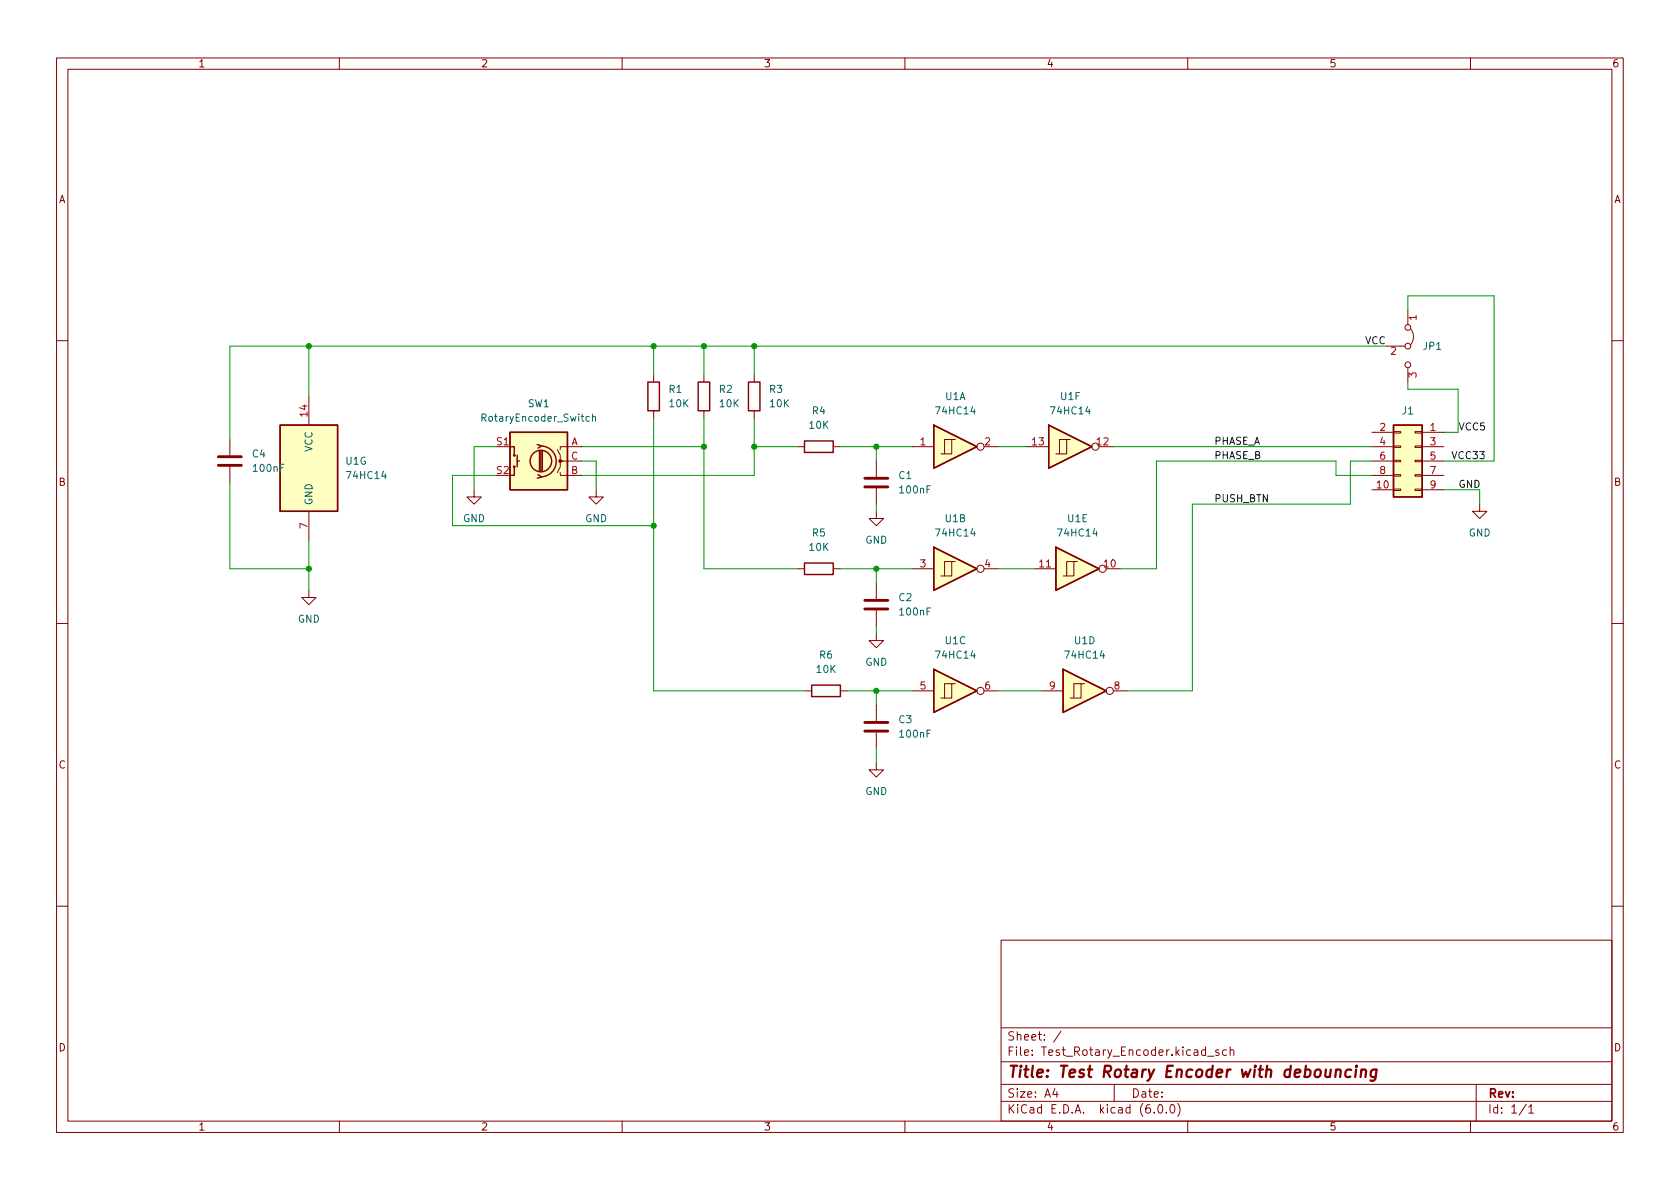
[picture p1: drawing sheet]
<svg xmlns="http://www.w3.org/2000/svg" width="297mm" height="210mm" viewBox="0 0 297 210" stroke-linecap="round" stroke-linejoin="round" font-family="sans-serif">
<g fill="none" stroke="#840000" stroke-width=".18">
<path d="M10 10.2h277v190.1h-277zM12 12.2h273v186.1h-273zM60 10.2v2M110 10.2v2M160 10.2v2M210 10.2v2M260 10.2v2M248.9 54.9v2.5M249.4 58.2a2.26 2.26 0 0 1 0 2.8M10 60.2h2M40.6 77.7v2.8M54.6 70.1v5.1"/>
<path d="M98.6 79.5l.5 1v1h.5M102.9 79h-3.8v.5M115.6 66.3v1.3M115.6 72.6v1.3M124.5 66.3v1.3M124.5 72.6v1.3M133.3 66.3v1.3M133.3 72.6v1.3M141 79h1.2M147.3 79h1.3M161.3 79h3.8M168.3 77.7h-1.3v2.6"/>
<path d="M168.9 77.7h-.6v2.6h-1.9M174 79h2.5M181.6 79h3.8M188.6 77.7h-1.3v2.6M189.2 77.7h-.6v2.6h-1.9M194.3 79h2.5M242.6 76.4h3.8M242.6 79h3.8M245.1 61.2h3.3M246.4 78.9h1.2v.2h-1.2zM246.4 76.3h1.2v.3h-1.2zM248.9 65v2.6"/>
<path d="M250.2 78.9h1.3v.2h-1.3zM250.2 76.3h1.3v.3h-1.3zM251.5 76.4h3.8M251.5 79h3.8M285 60.2h2M40.6 82.5v2.8M54.6 90.4v5.1M83.8 86.6v1.3h1.3l-1.3 1.2-1.3-1.2h1.3M99.1 83.6v.5h3.8M102.9 81.5h-3.8v1l-.5 1.1M105.4 86.6v1.3h1.3l-1.3 1.2-1.3-1.2h1.3M154.9 90.4v1.3h1.3l-1.3 1.3-1.2-1.3h1.2"/>
<path d="M154.9 81.5v2.8M154.9 86.4v2.7M168.3 99.3h-1.3v2.5M168.9 99.3h-.6v2.5h-1.9M189.9 99.3h-1.3v2.5M190.5 99.3h-.6v2.5h-1.9M242.6 86.6h3.8M242.6 81.5h3.8M242.6 84.1h3.8M246.4 86.5h1.2v.2h-1.2zM246.4 83.9h1.2v.3h-1.2zM246.4 81.4h1.2v.3h-1.2z"/>
<path d="M250.2 86.5h1.3v.2h-1.3zM250.2 83.9h1.3v.3h-1.3zM250.2 81.4h1.3v.3h-1.3zM251.5 86.6h3.8M251.5 81.5h3.8M251.5 84.1h3.8M261.6 89.1v1.3h1.3l-1.3 1.3-1.3-1.3h1.3M10 110.2h2M54.6 104.4v1.3h1.3l-1.3 1.2-1.3-1.2h1.3M141 100.6h1.2M147.3 100.6h1.3M154.9 112v1.3h1.3l-1.3 1.2-1.2-1.2h1.2"/>
<path d="M154.9 103.1v2.8M154.9 107.9v2.8M161.3 100.6h3.8M174 100.6h2.5M182.9 100.6h3.8M195.6 100.6h2.5M285 110.2h2M142.2 122.2h1.3M148.6 122.2h1.3M154.9 134.9v1.2h1.3l-1.3 1.3-1.2-1.3h1.2M154.9 124.7v2.8M154.9 129.5v2.8"/>
<path d="M161.3 122.2h3.8M168.3 120.9h-1.3v2.5M168.9 120.9h-.6v2.5h-1.9M174 122.2h2.5M184.1 122.2h3.9M191.1 120.9h-1.2v2.5M191.8 120.9h-.7v2.5h-1.9M196.8 122.2h2.6M10 160.2h2M177 166.3h108v32h-108zM285 160.2h2M60 198.3v2"/>
<path d="M110 198.3v2M160 198.3v2M177 194.8h108M177 191.8h108M177 187.8h108M177 181.8h108M186.5 192.5l-.4 1h1M186.9 193v1M187.6 182.4l-1.3 1.9M197 191.8v3M204.1 196.7v.1M204.9 195.4l.2-.1a.81 .81 0 0 1 .6 .7 .81 .81 0 0 1-.3 .8h-.2a.81 .81 0 0 1-.6-.6 .81 .81 0 0 1 .3-.8z"/>
<path d="M206.2 196.7v.1M207.1 195.4l.1-.1a.81 .81 0 0 1 .6 .7 .81 .81 0 0 1-.3 .8h-.1a.81 .81 0 0 1-.6-.6 .81 .81 0 0 1 .3-.8zM208.2 195.1a1.72 1.72 0 0 1 0 2.3M210 198.3v2M213.5 186.8h1.1M215.5 185.7l-.4-.1-.2 .2 .1 .3 .5 .1v.4h-.6M216.9 185.7l-.5-.1-.3 .3v.4l.2 .3h.6M217.5 185.8l.2-.2 .4 .1v.9M217.5 185.1v1.5M260 198.3v2M261 191.8v6.5M269.9 195.3l-1.3 1.9"/>
<path d="M270.3 195.8l.4-.5v1.5M270.3 196.8h.9"/>
<circle cx="248.9" cy="57.9" r=".51"/>
<circle cx="173.4" cy="79" r=".63"/>
<circle cx="193.7" cy="79" r=".63"/>
<circle cx="248.9" cy="61.2" r=".51"/>
<circle cx="248.9" cy="64.5" r=".51"/>
<circle cx="173.4" cy="100.6" r=".63"/>
<circle cx="194.9" cy="100.6" r=".63"/>
<circle cx="173.4" cy="122.2" r=".63"/>
<circle cx="196.2" cy="122.2" r=".63"/>
</g>
<path d="M236.2 189.3a.49 .49 0 0 1 .9 .1l-.2 1.1M238.9 189.2a.66 .66 0 0 0-1 .3l-.1 .6 .2 .3 .2 .1 .6-.1M239.8 189.1l-.2 1.4M239.9 188.5l-.1 .1v.1l.1-.1v-.1l-.1 .2M240.7 189.3a.49 .49 0 0 1 .8 .1l-.1 1.1M240.7 189.1l-.1 1.4M243.4 189.2a.66 .66 0 0 0-1 .3l-.1 .6 .2 .3 .2 .1 .5-.1M243.4 189.1l-.2 1.6a.6 .6 0 0 1-.9 .3" fill="none" stroke="#840000" stroke-width=".4"/>
<g fill="#ffffc2" stroke="#ffffc2" stroke-width=".18">
<path d="M49.5 75.2h10.2v15.2h-10.2z"/>
<path d="M246.4 75.2h5.1v12.7h-5.1z"/>
<path d="M165.1 96.8l7.6 3.8-7.6 3.8z"/>
<path d="M185.4 75.2l7.6 3.8-7.6 3.8z"/>
<path d="M188 118.4l7.6 3.8-7.6 3.8z"/>
<path d="M186.7 96.8l7.6 3.8-7.6 3.8z"/>
<path d="M90.2 76.4h10.1v10.2h-10.1z"/>
<path d="M165.1 75.2l7.6 3.8-7.6 3.8z"/>
<path d="M165.1 118.4l7.6 3.8-7.6 3.8z"/>
</g>
<g fill="none" stroke="#840000" stroke-width=".25">
<path d="M49.5 75.2h10.2v15.2h-10.2zM90.2 76.4h10.1v10.2h-10.1zM90.2 79h.7v1.5M95 78.6l.8 .3-.7 .3M95.4 79.8v3.5M95.6 79.8v3.5M95.6 78.9a2.73 2.73 0 0 1 2.7 2.7 2.73 2.73 0 0 1-2.7 2.7M95.9 79.8v3.5M114.6 67.6h2v5h-2zM123.4 67.6h2.1v5h-2.1zM132.3 67.6h2.1v5h-2.1zM142.2 78h5.1v2h-5.1z"/>
<path d="M165.1 75.2l7.6 3.8-7.6 3.8zM185.4 75.2l7.6 3.8-7.6 3.8zM246.4 75.2h5.1v12.7h-5.1zM90.9 82.5v1.6h-.7M91.4 81.5h.4M91.4 80.5v2M95.1 83.9l.7 .4-.8 .3M142.2 99.6h5.1v2h-5.1zM165.1 96.8l7.6 3.8-7.6 3.8zM186.7 96.8l7.6 3.8-7.6 3.8zM165.1 118.4l7.6 3.8-7.6 3.8zM188 118.4l7.6 3.8-7.6 3.8z"/>
<path d="M143.5 121.2h5.1v2h-5.1z"/>
<circle cx="90.9" cy="82.5" r=".13"/>
<circle cx="90.9" cy="80.5" r=".13"/>
<circle cx="95.6" cy="81.5" r="1.9"/>
</g>
<path d="M38.6 82.3h4.1M38.6 80.8h4.1M152.9 86.1h4.1M152.9 84.6h4.1M152.9 107.7h4.1M152.9 106.2h4.1M152.9 129.3h4.1M152.9 127.8h4.1" fill="none" stroke="#840000" stroke-width=".51"/>
<circle cx="99.1" cy="81.5" r=".25" fill="#840000" stroke="#840000" stroke-width=".18"/>
<path d="M104.2 73.7l-.4-.1-.2 .3 .1 .5h.5M104.7 73.8l.2-.2 .3 .1 .1 .8M104.7 73.2v1.3" fill="none" stroke="#006464" stroke-width=".18"/>
<g fill="none" stroke="#009600" stroke-width=".18">
<path d="M248.9 54.9v-2.6h15.3v29.2h-8.9M54.6 61.2v8.9M87.6 79h-3.8v7.6M102.9 79h21.6M115.6 61.2v5.1M115.6 73.9v48.3h26.6M124.5 73.9v26.7h16.5M124.5 61.2v5.1M133.3 79h7.7M133.3 73.9v10.2h-30.4M133.3 61.2v5.1M148.6 79h12.7"/>
<path d="M154.9 79v2.5M176.5 79h5.1M196.8 79h45.8M245.1 61.2h-204.5v16.5M248.9 67.6v1.2h8.9v7.6h-2.5M40.6 85.3v15.3h14M54.6 95.5v8.9M87.6 84.1h-7.6v8.9h35.6M102.9 81.5h2.5v5.1M154.9 89.1v1.3M242.6 84.1h-6.4v-2.6h-31.7v19.1h-6.4M242.6 81.5h-3.8v7.6h-28v33.1h-11.4"/>
<path d="M255.3 86.6h6.3v2.5M148.6 100.6h12.7M154.9 100.6v2.5M154.9 110.7v1.3M176.5 100.6h6.4M149.9 122.2h11.4M154.9 122.2v2.5M154.9 132.3v2.6M176.5 122.2h7.6"/>
</g>
<g fill="#009600" stroke="#009600" stroke-width=".18">
<circle cx="115.6" cy="93" r=".46"/>
<circle cx="115.6" cy="61.2" r=".46"/>
<circle cx="54.6" cy="100.6" r=".46"/>
<circle cx="54.6" cy="61.2" r=".46"/>
<circle cx="154.9" cy="79" r=".46"/>
<circle cx="154.9" cy="122.2" r=".46"/>
<circle cx="133.3" cy="79" r=".46"/>
<circle cx="124.5" cy="79" r=".46"/>
<circle cx="124.5" cy="61.2" r=".46"/>
<circle cx="133.3" cy="61.2" r=".46"/>
<circle cx="154.9" cy="100.6" r=".46"/>
</g>
<text font-size="2.8" fill="#840000" x="178" y="190.6">Title: Test Rotary Encoder with debouncing</text>
<g font-size="2.1" fill="#840000">
<text x="178" y="184">Sheet: /</text>
<text x="178" y="186.7">File: Test_Rotary_Encoder.kicad_sch</text>
<text x="178" y="196.9">KiCad E.D.A. kicad (6.0.0)</text>
<text x="178" y="194.1">Size: A4</text>
<text x="200" y="194.1">Date:</text>
<text x="263" y="194.1">Rev:</text>
<text x="263" y="196.9">Id: 1/1</text>
</g>
<g font-size="1.8" fill="#840000">
<text x="35" y="11.9">1</text>
<text x="85" y="11.9">2</text>
<text x="135" y="11.9">3</text>
<text x="185" y="11.9">4</text>
<text x="235" y="11.9">5</text>
<text x="285" y="11.9">6</text>
<text x="10.3" y="35.9">A</text>
<text x="285.3" y="35.9">A</text>
<text x="10.3" y="85.9">B</text>
<text x="285.3" y="85.9">B</text>
<text x="10.3" y="135.9">C</text>
<text x="285.3" y="135.9">C</text>
<text x="10.3" y="185.9">D</text>
<text x="285.3" y="185.9">D</text>
<text x="35" y="199.9">1</text>
<text x="85" y="199.9">2</text>
<text x="135" y="199.9">3</text>
<text x="185" y="199.9">4</text>
<text x="235" y="199.9">5</text>
<text x="285" y="199.9">6</text>
</g>
<g font-size="1.8" fill="#a90000">
<text x="250.4" y="56.6" transform="rotate(-90 250.4 56.6)">1</text>
<text x="245.9" y="62.7">2</text>
<text x="250.4" y="66.8" transform="rotate(-90 250.4 66.8)">3</text>
<text x="54.4" y="73.6" transform="rotate(-90 54.4 73.6)">14</text>
<text x="244" y="76.2">2</text>
<text x="252.9" y="76.2">1</text>
<text x="87.8" y="78.7">S1</text>
<text x="87.8" y="83.8">S2</text>
<text x="101" y="78.7">A</text>
<text x="101" y="83.8">B</text>
<text x="101" y="81.3">C</text>
<text x="162.7" y="78.7">1</text>
<text x="174.1" y="78.7">2</text>
<text x="182.5" y="78.7">13</text>
<text x="194" y="78.7">12</text>
<text x="244" y="78.7">4</text>
<text x="244" y="81.3">6</text>
<text x="244" y="83.8">8</text>
<text x="252.9" y="78.7">3</text>
<text x="252.9" y="81.3">5</text>
<text x="252.9" y="83.8">7</text>
<text x="243.5" y="86.4">10</text>
<text x="252.9" y="86.4">9</text>
<text x="54.4" y="93.5" transform="rotate(-90 54.4 93.5)">7</text>
<text x="162.7" y="100.3">3</text>
<text x="174.1" y="100.3">4</text>
<text x="183.8" y="100.3">11</text>
<text x="195.2" y="100.3">10</text>
<text x="162.7" y="121.9">5</text>
<text x="174.1" y="121.9">6</text>
<text x="185.6" y="121.9">9</text>
<text x="197" y="121.9">8</text>
</g>
<g font-size="1.8" fill="#0f0f0f">
<text x="241.3" y="60.9">VCC</text>
<text x="257.8" y="76.1">VCC5</text>
<text x="214.6" y="78.6">PHASE_A</text>
<text x="214.6" y="81.2">PHASE_B</text>
<text x="256.5" y="81.2">VCC33</text>
<text x="214.6" y="88.8">PUSH_BTN</text>
<text x="257.8" y="86.3">GND</text>
</g>
<g font-size="1.8" fill="#006464">
<text x="251.7" y="61.8">JP1</text>
<text x="118.3" y="69.5">R1</text>
<text x="127.2" y="69.5">R2</text>
<text x="136.1" y="69.5">R3</text>
<text x="167.1" y="70.7">U1A</text>
<text x="187.6" y="70.7">U1F</text>
<text x="85.6" y="74.5">RotaryEncoder_Switch</text>
<text x="93.3" y="72">SW1</text>
<text x="118.4" y="72">10K</text>
<text x="127.3" y="72">10K</text>
<text x="136.2" y="72">10K</text>
<text x="143.2" y="75.8">10K</text>
<text x="143.6" y="73.3">R4</text>
<text x="165.7" y="73.3">74HC14</text>
<text x="186" y="73.3">74HC14</text>
<text x="247.9" y="73.3">J1</text>
<text x="44.6" y="80.9">C4</text>
<text x="44.9" y="83.4">100nF</text>
<text x="55.2" y="79.9" transform="rotate(-90 55.2 79.9)">VCC</text>
<text x="61.1" y="82.2">U1G</text>
<text x="55.2" y="89.4" transform="rotate(-90 55.2 89.4)">GND</text>
<text x="61.5" y="84.7">74HC14</text>
<text x="158.9" y="84.7">C1</text>
<text x="159.2" y="87.2">100nF</text>
<text x="81.9" y="92.3">GND</text>
<text x="103.4" y="92.3">GND</text>
<text x="143.6" y="94.9">R5</text>
<text x="165.7" y="94.9">74HC14</text>
<text x="167.1" y="92.3">U1B</text>
<text x="187.3" y="94.9">74HC14</text>
<text x="188.8" y="92.3">U1E</text>
<text x="259.7" y="94.9">GND</text>
<text x="143.2" y="97.4">10K</text>
<text x="153" y="96.1">GND</text>
<text x="158.9" y="106.3">C2</text>
<text x="52.6" y="110.1">GND</text>
<text x="159.2" y="108.8">100nF</text>
<text x="167.1" y="113.9">U1C</text>
<text x="190" y="113.9">U1D</text>
<text x="144.4" y="119">10K</text>
<text x="144.9" y="116.5">R6</text>
<text x="153" y="117.7">GND</text>
<text x="165.7" y="116.5">74HC14</text>
<text x="188.5" y="116.5">74HC14</text>
<text x="158.9" y="127.9">C3</text>
<text x="159.2" y="130.4">100nF</text>
<text x="153" y="140.6">GND</text>
</g>
</svg>
